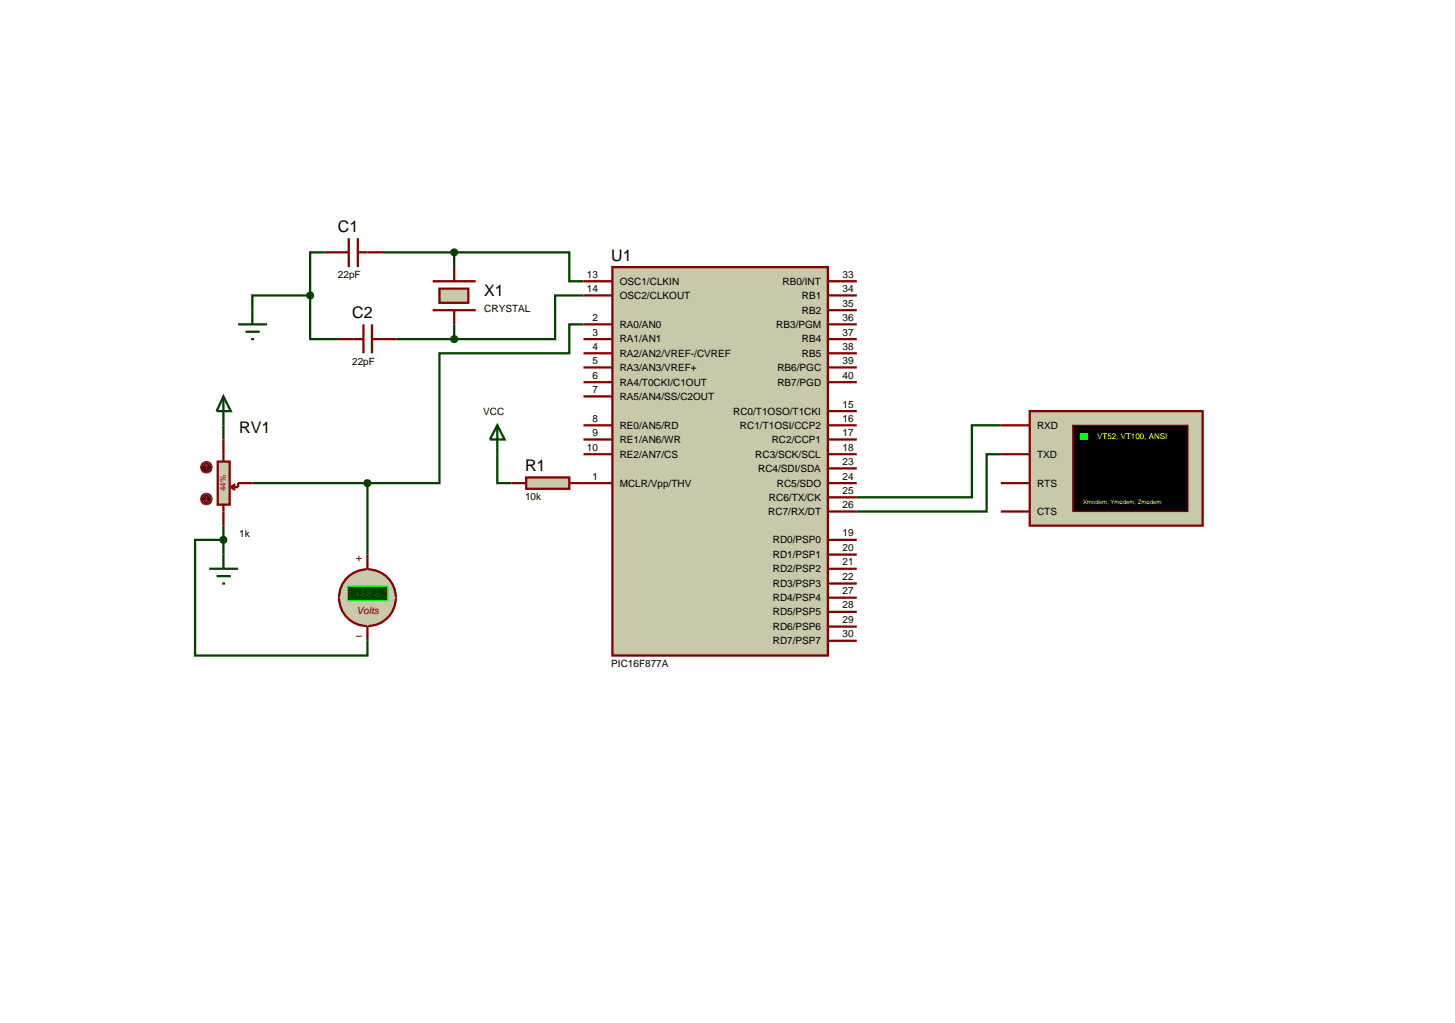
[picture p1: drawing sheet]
<svg xmlns="http://www.w3.org/2000/svg" width="257mm" height="180mm" viewBox="0 0 257 180" stroke-linecap="round" stroke-linejoin="round" font-family="sans-serif">
<g fill="none" stroke="#004000" stroke-width=".4">
<path d="M54.7 52.1v7.7h5.1M54.7 52.1h-10.2v2.6M57.2 44.5h-2.5v7.6M67.4 44.5h12.7M69.9 59.8h10.2M80.1 44.5h20.3v5.1h2.5M80.1 44.5v2.6M80.1 57.2v2.6M102.9 52.1h-5v7.7h-17.8M102.9 57.2h-2.5v5.1h-22.9v22.9h-12.7M39.4 75v2.5M176.5 75h-5.1v12.7h-20.3"/>
<path d="M39.4 95.2h-5v20.4h30.4v-2.6M39.4 92.7v5.1M44.5 85.2h20.3M64.8 85.2v12.6M87.7 80.1v5.1h2.5M176.5 80.1h-2.5v10.1h-22.9"/>
</g>
<path d="M108 47.1h38v68.5h-38z" fill="#c8c8aa" stroke="#800000" stroke-width=".4"/>
<g fill="none" stroke="#800000" stroke-width=".4">
<path d="M76.3 49.6h7.6M76.3 54.7h7.6M102.9 57.2h5.1M102.9 59.8h5.1M102.9 49.6h5.1M102.9 52.1h5.1M146 57.2h5.1M146 59.8h5.1M146 49.6h5.1M146 52.1h5.1M146 54.7h5.1M102.9 62.3h5.1"/>
<path d="M102.9 67.4h5.1M102.9 69.9h5.1M102.9 75h5.1M102.9 77.5h5.1M102.9 64.8h5.1M146 62.3h5.1M146 67.4h5.1M146 75h5.1M146 77.5h5.1M146 64.8h5.1M146 72.5h5.1M102.9 80.1h5.1"/>
<path d="M102.9 85.2h5.1M146 80.1h5.1M146 95.2h5.1M146 97.8h5.1M146 90.2h5.1M146 87.7h5.1M146 85.2h5.1M146 82.6h5.1M146 113h5.1M146 110.5h5.1M146 107.9h5.1M146 105.4h5.1"/>
<path d="M146 102.9h5.1M146 100.3h5.1"/>
</g>
<path d="M77.5 50.9h5.1v2.5h-5.1z" fill="#c8c8aa" stroke="#800000" stroke-width=".4"/>
<path d="M57.2 44.5h4.3M59.8 59.8h4.3M61.5 42v5.1M63.1 42v5.1M63.1 44.5h4.3M64.1 57.2v5.1M65.6 57.2v5.1M65.6 59.8h4.3M80.1 47.1v2.5M80.1 54.7v2.5" fill="none" stroke="#800000" stroke-width=".4"/>
<path d="M79.8 44.1l.3-.1-.5 .5zM80.1 44l.3 .1 .2 .4zM80.1 45l.5-.5-.2 .4zM79.6 44.5l.5 .5-.4-.2z" fill="#004000" stroke="#004000" stroke-width=".4"/>
<path d="M80.1 44l.5 .5-.5 .5-.5-.5z" fill="#004000"/>
<path d="M79.8 59.4l.3-.1-.5 .5zM80.1 59.3l.3 .1 .2 .4zM80.1 60.3l.5-.5-.2 .4zM79.6 59.8l.5 .5-.4-.2z" fill="#004000" stroke="#004000" stroke-width=".4"/>
<path d="M80.1 59.3l.5 .5-.5 .5-.5-.5z" fill="#004000"/>
<path d="M42 57.2h5.1M43.3 58.5h2.5M44.3 59.8h.5M44.5 54.7v2.5" fill="none" stroke="#004000" stroke-width=".4"/>
<path d="M54.3 51.8l.4-.2-.5 .5zM54.7 51.6l.3 .1 .2 .4zM54.7 52.6l.5-.5-.2 .4zM54.2 52.1l.5 .5-.4-.2z" fill="#004000" stroke="#004000" stroke-width=".4"/>
<path d="M54.7 51.6l.5 .5-.5 .5-.5-.5z" fill="#004000"/>
<path d="M92.8 84.2h7.6v2h-7.6z" fill="#c8c8aa" stroke="#800000" stroke-width=".4"/>
<path d="M90.2 85.2h2.6M100.4 85.2h2.5" fill="none" stroke="#800000" stroke-width=".4"/>
<path d="M87.7 75l1.3 2.5h-2.6zM87.7 75v5.1" fill="none" stroke="#004000" stroke-width=".4"/>
<path d="M181.6 72.5h30.5v20.2h-30.5z" fill="#c8c8aa" stroke="#800000" stroke-width=".4"/>
<path d="M189.2 75h20.3v15.2h-20.3z" fill="#000" stroke="#800000" stroke-width=".2"/>
<path d="M190.5 76.3h1.3v1.2h-1.3z" fill="#0f0"/>
<path d="M176.5 75h5.1M176.5 85.2h5.1M176.5 80.1h5.1M176.5 90.2h5.1" fill="none" stroke="#800000" stroke-width=".4"/>
<path d="M38.4 81.4h2.1v7.6h-2.1z" fill="#c8c8aa" stroke="#800000" stroke-width=".4"/>
<path d="M39.4 77.5v3.9M39.4 89v3.7M40.7 85.9l.8 .5M41.5 85.4l-.8 .5M44.5 85.2h-2.5v.7h-1.3" fill="none" stroke="#800000" stroke-width=".4"/>
<path d="M35.7 81.7l.7-.3-1 1zM36.4 81.4a.94 .94 0 0 1 1 1zM36.4 83.4l1-1a.94 .94 0 0 1-1 1zM35.4 82.4l1 1a.94 .94 0 0 1-1-1z" fill="#400000" stroke="#f00" stroke-width=".2"/>
<path d="M35.4 82.4l1-1 1 1-1 1z" fill="#400000"/>
<path d="M36.4 81.9l-.3 .2M36.4 81.9l.3 .2M36.4 81.9v1" fill="none" stroke="#f00" stroke-width=".2"/>
<path d="M35.7 87.3l.7-.3-1 1zM36.4 87a.94 .94 0 0 1 1 1zM36.4 89l1-1a.94 .94 0 0 1-1 1zM35.4 88l1 1a.94 .94 0 0 1-1-1z" fill="#400000" stroke="#f00" stroke-width=".2"/>
<path d="M36.4 87l1 1-1 1-1-1z" fill="#400000"/>
<path d="M36.1 88.2l.3 .3M36.4 87.5v1M36.7 88.2l-.3 .3" fill="none" stroke="#f00" stroke-width=".2"/>
<path d="M39.4 69.9l1.3 2.6h-2.5zM39.4 69.9v5.1M39.4 97.8v2.5M36.9 100.3h5.1M38.2 101.6h2.5M39.2 102.9h.5" fill="none" stroke="#004000" stroke-width=".4"/>
<path d="M61.6 101.6a5 5 0 0 1 3.2-1.2l-5 5a5 5 0 0 1 1.8-3.8zM64.8 100.4a5 5 0 0 1 5 5zM69.8 105.4a5 5 0 0 1-5 5zM59.8 105.4l5 5a5 5 0 0 1-5-5z" fill="#c8c8aa" stroke="#800000" stroke-width=".4"/>
<path d="M64.8 100.4l5 5-5 5-5-5z" fill="#c8c8aa"/>
<path d="M62.8 98.5h1M63.3 98v1M62.8 112.2h1" fill="none" stroke="#800000" stroke-width=".18"/>
<path d="M61.3 103.4h7.1v2.5h-7.1z" fill="#004000" stroke="#0f0" stroke-width=".2"/>
<path d="M64.8 97.8v2.5M64.8 110.5v2.5" fill="none" stroke="#800000" stroke-width=".4"/>
<path d="M64.5 84.8l.3-.1-.5 .5zM64.8 84.7l.4 .2 .1 .3zM64.8 85.7l.5-.5-.1 .3zM64.3 85.2l.5 .5-.4-.2z" fill="#004000" stroke="#004000" stroke-width=".4"/>
<path d="M64.8 84.7l.5 .5-.5 .5-.5-.5z" fill="#004000"/>
<path d="M39.1 94.8l.3-.1-.5 .5zM39.4 94.7l.3 .1 .2 .4zM39.9 95.2l-.1 .3-.4 .2zM38.9 95.2l.5 .5-.4-.2z" fill="#004000" stroke="#004000" stroke-width=".4"/>
<path d="M39.4 94.7l.5 .5-.5 .5-.5-.5z" fill="#004000"/>
<g font-size="2.8">
<text x="59.6" y="40.9">C1</text>
<text x="107.8" y="46">U1</text>
<text x="85.4" y="52.2">X1</text>
<text x="62.1" y="56.1">C2</text>
<text x="42.2" y="76.4">RV1</text>
<text x="92.6" y="83.1">R1</text>
</g>
<g font-size="1.8">
<text x="59.6" y="49.1">22pF</text>
<text x="103.5" y="49">13</text>
<text x="103.5" y="51.5">14</text>
<text x="109.3" y="50.2">OSC1/CLKIN</text>
<text x="109.3" y="52.7">OSC2/CLKOUT</text>
<text x="138" y="50.2">RB0/INT</text>
<text x="141.4" y="52.7">RB1</text>
<text x="148.6" y="51.5">34</text>
<text x="148.6" y="49">33</text>
<text x="85.4" y="55">CRYSTAL</text>
<text x="104.5" y="56.6">2</text>
<text x="104.5" y="59.2">3</text>
<text x="109.3" y="57.8">RA0/AN0</text>
<text x="136.9" y="57.8">RB3/PGM</text>
<text x="141.4" y="55.3">RB2</text>
<text x="148.6" y="59.2">37</text>
<text x="148.6" y="56.6">36</text>
<text x="148.6" y="54.1">35</text>
<text x="62.1" y="64.3">22pF</text>
<text x="104.5" y="61.7">4</text>
<text x="104.5" y="64.2">5</text>
<text x="109.3" y="60.4">RA1/AN1</text>
<text x="109.3" y="62.9">RA2/AN2/VREF-/CVREF</text>
<text x="109.3" y="65.4">RA3/AN3/VREF+</text>
<text x="137.1" y="65.4">RB6/PGC</text>
<text x="141.4" y="62.9">RB5</text>
<text x="141.4" y="60.4">RB4</text>
<text x="148.6" y="64.2">39</text>
<text x="148.6" y="61.7">38</text>
<text x="104.5" y="66.8">6</text>
<text x="104.5" y="69.3">7</text>
<text x="109.3" y="68">RA4/T0CKI/C1OUT</text>
<text x="109.3" y="70.5">RA5/AN4/SS/C2OUT</text>
<text x="137.1" y="68">RB7/PGD</text>
<text x="148.6" y="66.8">40</text>
<text x="148.6" y="71.9">15</text>
<text x="85.2" y="73.1">VCC</text>
<text x="104.5" y="74.4">8</text>
<text x="104.5" y="76.9">9</text>
<text x="109.3" y="75.6">RE0/AN5/RD</text>
<text x="129.3" y="73.1">RC0/T1OSO/T1CKI</text>
<text x="130.5" y="75.6">RC1/T1OSI/CCP2</text>
<text x="148.6" y="74.4">16</text>
<text x="148.6" y="76.9">17</text>
<text x="182.9" y="75.6">RXD</text>
<text x="103.5" y="79.5">10</text>
<text x="109.3" y="78.1">RE1/AN6/WR</text>
<text x="109.3" y="80.7">RE2/AN7/CS</text>
<text x="133.2" y="80.7">RC3/SCK/SCL</text>
<text x="133.7" y="83.2">RC4/SDI/SDA</text>
<text x="136.1" y="78.1">RC2/CCP1</text>
<text x="148.6" y="79.5">18</text>
<text x="148.6" y="82">23</text>
<text x="182.9" y="80.7">TXD</text>
<text x="92.6" y="88.2">10k</text>
<text x="104.5" y="84.6">1</text>
<text x="109.3" y="85.8">MCLR/Vpp/THV</text>
<text x="135.6" y="88.3">RC6/TX/CK</text>
<text x="137" y="85.8">RC5/SDO</text>
<text x="148.6" y="89.6">26</text>
<text x="148.6" y="87.1">25</text>
<text x="148.6" y="84.6">24</text>
<text x="182.9" y="85.8">RTS</text>
<text x="42.2" y="94.7">1k</text>
<text x="135.5" y="90.8">RC7/RX/DT</text>
<text x="136.3" y="95.8">RD0/PSP0</text>
<text x="148.6" y="94.6">19</text>
<text x="182.9" y="90.8">CTS</text>
<text x="136.3" y="98.4">RD1/PSP1</text>
<text x="136.3" y="100.9">RD2/PSP2</text>
<text x="148.6" y="97.2">20</text>
<text x="148.6" y="99.7">21</text>
<text x="136.3" y="106">RD4/PSP4</text>
<text x="136.3" y="103.5">RD3/PSP3</text>
<text x="148.6" y="107.3">28</text>
<text x="148.6" y="104.8">27</text>
<text x="148.6" y="102.3">22</text>
<text x="136.3" y="113.6">RD7/PSP7</text>
<text x="136.3" y="111.1">RD6/PSP6</text>
<text x="136.3" y="108.5">RD5/PSP5</text>
<text x="148.6" y="112.4">30</text>
<text x="148.6" y="109.9">29</text>
<text x="107.8" y="117.6">PIC16F877A</text>
</g>
<text font-size="1.8" fill="#008000" x="62.6" y="105.2">+88.8</text>
<text font-size="1.8" fill="#800000" x="62.9" y="108.3">Volts</text>
<text font-size="1.4" fill="#ff0" x="193.5" y="77.4">VT52, VT100, ANSI</text>
<text font-size="1.4" fill="#c00000" x="39.8" y="86.6" transform="rotate(-90 39.8 86.6)">44%</text>
<text font-size="1.1" fill="#ff0" x="191" y="89">Xmodem, Ymodem, Zmodem</text>
</svg>
